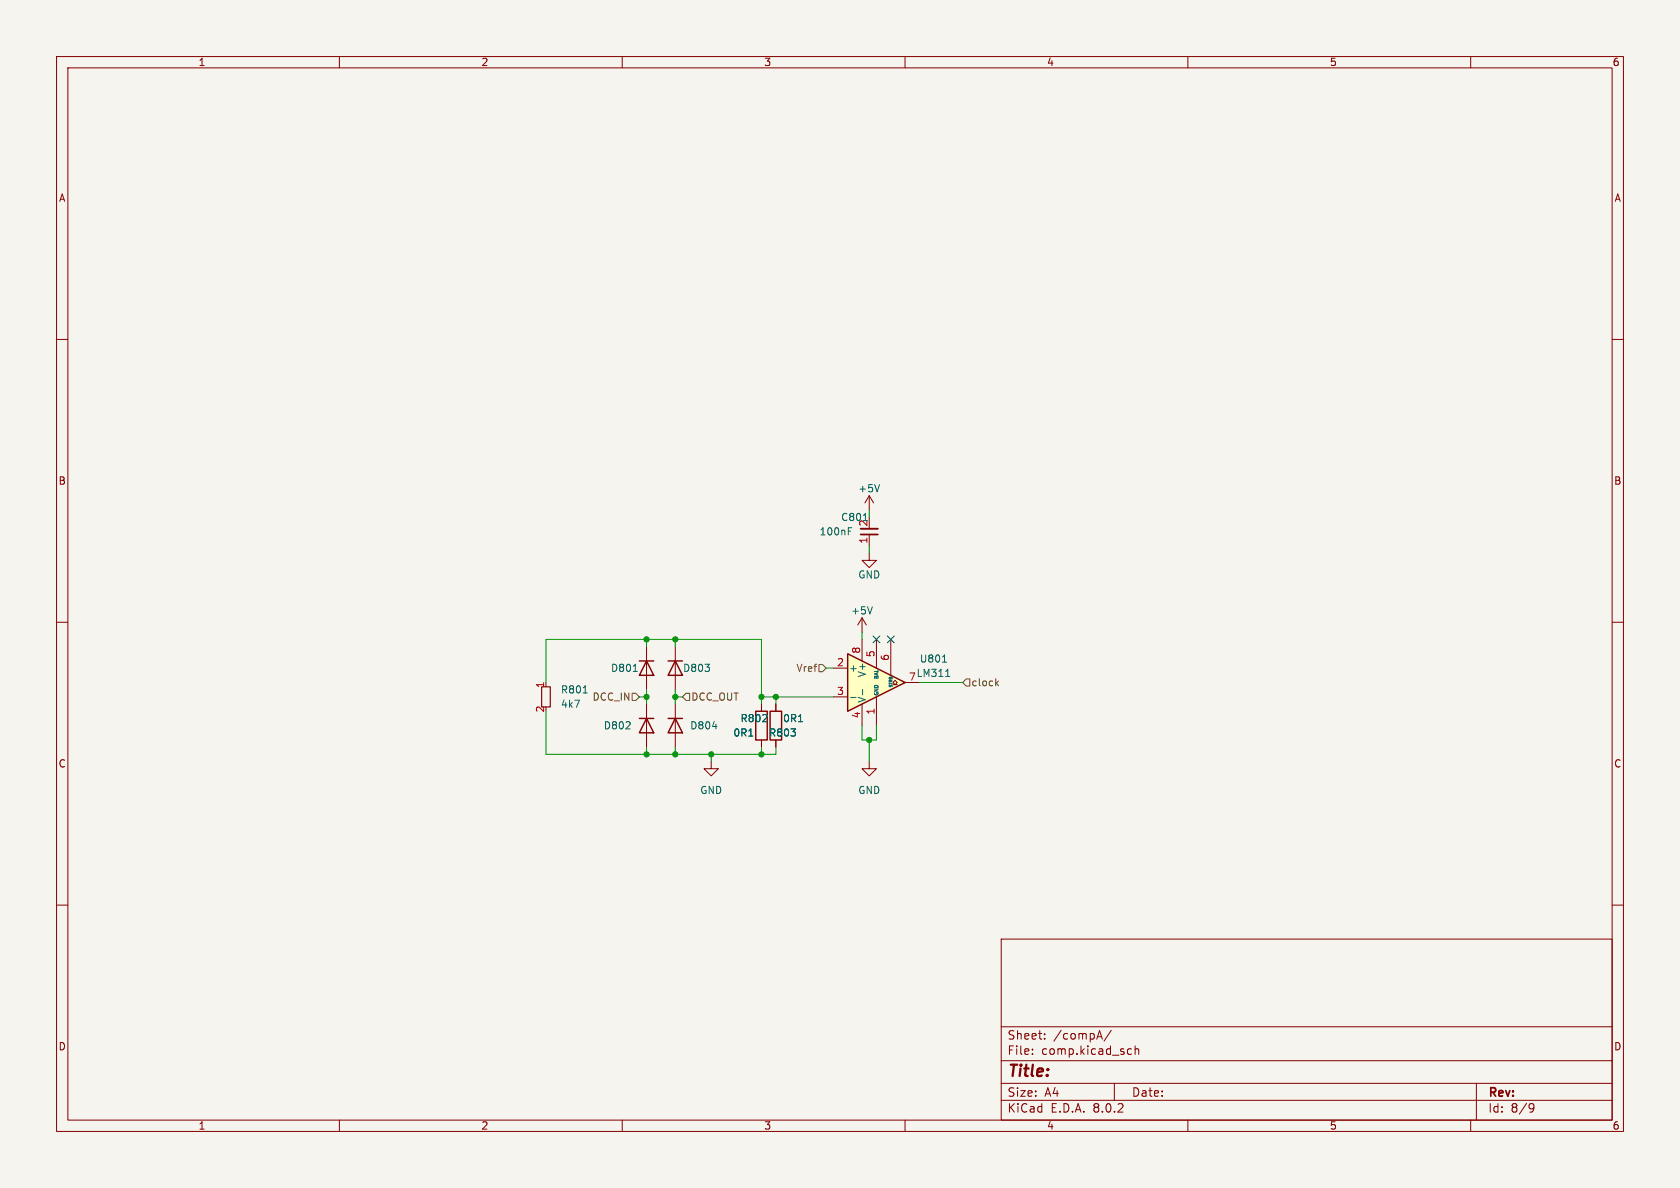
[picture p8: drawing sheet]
<svg xmlns="http://www.w3.org/2000/svg" width="297mm" height="210mm" viewBox="0 0 297 210" stroke-linecap="round" stroke-linejoin="round" font-family="sans-serif">
<path d="M0 0h297v210h-297z" fill="#f5f4ef" stroke="#f5f4ef" stroke-width=".18"/>
<g fill="none" stroke="#840000" stroke-width=".18">
<path d="M10 10h277v190h-277zM12 12h273v186h-273zM60 10v2M110 10v2M160 10v2M210 10v2M260 10v2M10 60h2M285 60h2M153.7 91.4v2.1M153.7 94.5v2M10 110h2"/>
<path d="M152.4 109.2l-.8 1.3M152.4 109.2v2.6M152.4 109.2l.8 1.3M285 110h2M134.6 124.5v1.2M134.6 130.8v1.3M137.2 124.5v1.2M137.2 130.8v1.3M10 160h2M285 160h2M177 166h108v32h-108zM60 198v2"/>
<path d="M110 198v2M160 198v2M177 194.5h108M177 191.5h108M177 187.5h108M177 181.5h108M182.5 186.3v.1M182.5 185.5v.1M184.7 183.6v.1M184.7 182.8v.1M194 183.3h.7M194.4 182.2l.5 1.5"/>
<path d="M196.5 182.1l-1.3 2M197 191.5v3M199.6 185.4l.4 .1M200 186.3l-.4 .1M200.7 185.5l.2-.1 .3 .1 .1 .9M200.7 184.9v1.5M210 198v2M260 198v2M261 191.5v6.5M270.6 195.1l.5 .1a.99 .99 0 0 1-.4 1.4h-.2M271.2 195.7l-.3 .3h-.3"/>
</g>
<path d="M150 93.9h.4M150 93.3h.6M154.2 107.3l-.4 1.2M132.4 130.1h.7M141.2 127.6h.7" fill="none" stroke="#006464" stroke-width=".18"/>
<path d="M152.1 93.5h3.1" fill="none" stroke="#840000" stroke-width=".33"/>
<path d="M152.1 94.5h3.1" fill="none" stroke="#840000" stroke-width=".3"/>
<path d="M133.6 125.7h2v5.1h-2zM136.1 125.7h2.1v5.1h-2.1z" fill="none" stroke="#840000" stroke-width=".25"/>
<path d="M149.9 115.6l10.1 5.1-10.1 5z" fill="#ffffc2"/>
<path d="M113 116.8h2.6M114.3 116.8l1.3 2.6h-2.6zM118.1 116.8h2.5M119.4 116.8l1.2 2.6h-2.5zM149.9 115.6l10.1 5.1-10.1 5zM113 127h2.6M114.3 127l1.3 2.5h-2.6zM118.1 127h2.5M119.4 127l1.2 2.5h-2.5z" fill="none" stroke="#840000" stroke-width=".25"/>
<g fill="none" stroke="#840000" stroke-width=".18">
<path d="M153.7 97.8v1.3h1.2l-1.2 1.2-1.3-1.2h1.3M153.7 87.6l-.8 1.3M153.7 87.6v2.6M153.7 87.6l.7 1.3M114.3 114.3v7.6M119.4 114.3v7.6M147.3 118.1h2.6M152.4 113v3.8M154.9 113v5.1M157.5 113v6.4M114.3 124.5v7.6M119.4 124.5v7.6"/>
<path d="M125.7 134.6v1.3h1.3l-1.3 1.3-1.2-1.3h1.2M134.6 124.5v1.2M134.6 130.8v1.3M137.2 124.5v1.2M137.2 130.8v1.3M147.3 123.2h2.6M152.4 124.5v3.8M153.7 134.6v1.3h1.2l-1.2 1.3-1.3-1.3h1.3M154.9 123.2v5.1M157.9 121h.3l-.3-.3 .3-.4 .4 .4-.4 .3h.4M160 120.7h2.6"/>
</g>
<path d="M155.5 85.7l-.4 1.2M112 118.7h.7M166.6 117h.7M167.2 119.6h.7M103.1 122.5h.7M126 128.4h.7M132.4 130.1h.7M141.2 127.6h.7M150.4 123.3h1M152.5 121.9v.9" fill="none" stroke="#006464" stroke-width=".18"/>
<path d="M95.8 121.4h1.5v3.6h-1.5z" fill="none" stroke="#840000" stroke-width=".2"/>
<path d="M144.8 117.5h.6l.6 .6-.6 .6h-.6zM111.8 122.6h.6l.6 .6-.6 .6h-.6zM121.3 122.6h.6v1.2h-.6l-.7-.6zM170.8 120h.6v1.3h-.6l-.6-.6zM176.2 120.7l.3 .5M176.5 120.4l-.5 .5" fill="none" stroke="#725600" stroke-width=".18"/>
<g fill="none" stroke="#009600" stroke-width=".18">
<path d="M153.7 90.2v1.2M153.7 96.5v1.3M114.3 113v1.3M119.4 113v1.3M146 118.1h1.3M152.4 111.8v1.2M96.5 120.7v-7.7h38.1v11.5M96.5 125.7v7.7h40.7v-1.3M113 123.2h1.3M114.3 121.9v2.6M114.3 132.1v1.3M119.4 123.2h1.2"/>
<path d="M119.4 121.9v2.6M119.4 132.1v1.3M125.7 133.4v1.2M134.6 132.1v1.3M134.6 123.2h12.7M137.2 123.2v1.3M152.4 128.3v2.5h2.5v-2.5M153.7 130.8v3.8M162.6 120.7h7.6"/>
</g>
<path d="M154.3 112.4l1.2 1.2M155.5 112.4l-1.2 1.2M156.9 112.4l1.2 1.2M158.1 112.4l-1.2 1.2" fill="none" stroke="#000084" stroke-width=".18"/>
<g fill="#009600" stroke="#009600" stroke-width=".18">
<circle cx="134.6" cy="133.4" r=".46"/>
<circle cx="153.7" cy="130.8" r=".46"/>
<circle cx="134.6" cy="123.2" r=".46"/>
<circle cx="137.2" cy="123.2" r=".46"/>
<circle cx="114.3" cy="113" r=".46"/>
<circle cx="119.4" cy="113" r=".46"/>
<circle cx="119.4" cy="133.4" r=".46"/>
<circle cx="125.7" cy="133.4" r=".46"/>
<circle cx="114.3" cy="133.4" r=".46"/>
<circle cx="119.4" cy="123.2" r=".46"/>
<circle cx="114.3" cy="123.2" r=".46"/>
</g>
<text font-size="2.8" fill="#840000" x="178" y="190.9">Title:</text>
<g font-size="2.1" fill="#840000">
<text x="178" y="184">Sheet:</text>
<text x="186.2" y="184">/compA/</text>
<text x="178" y="186.7">File:</text>
<text x="184.1" y="186.7">comp.kicad_sch</text>
<text x="178" y="196.9">KiCad</text>
<text x="178" y="194.1">Size:</text>
<text x="184.7" y="194.1">A4</text>
<text x="185.7" y="196.9">E.D.A.</text>
<text x="193.3" y="196.9">8.0.2</text>
<text x="200" y="194.1">Date:</text>
<text x="263" y="194.3">Rev:</text>
<text x="263" y="196.9">Id:</text>
<text x="267.1" y="196.9">8/9</text>
</g>
<g font-size="1.8" fill="#840000">
<text x="35" y="11.9">1</text>
<text x="85" y="11.9">2</text>
<text x="135" y="11.9">3</text>
<text x="185" y="11.9">4</text>
<text x="235" y="11.9">5</text>
<text x="285" y="11.9">6</text>
<text x="10.3" y="35.9">A</text>
<text x="285.3" y="35.9">A</text>
<text x="10.3" y="85.9">B</text>
<text x="285.3" y="85.9">B</text>
<text x="10.3" y="135.9">C</text>
<text x="285.3" y="135.9">C</text>
<text x="10.3" y="185.9">D</text>
<text x="285.3" y="185.9">D</text>
<text x="35" y="199.9">1</text>
<text x="85" y="199.9">2</text>
<text x="135" y="199.9">3</text>
<text x="185" y="199.9">4</text>
<text x="235" y="199.9">5</text>
<text x="285" y="199.9">6</text>
</g>
<g font-size="1.8" fill="#006464">
<text x="151.6" y="87.2">+5V</text>
<text x="144.8" y="94.8">100nF</text>
<text x="148.6" y="92.3">C801</text>
<text x="153.4" y="93.2" transform="rotate(-90 153.4 93.2)">2</text>
<text x="151.6" y="102.5">GND</text>
<text x="150.4" y="108.8">+5V</text>
<text x="107.9" y="119">D801</text>
<text x="120.7" y="119">D803</text>
<text x="150" y="119">+</text>
<text x="153.3" y="119.8" transform="rotate(-90 153.3 119.8)">V+</text>
<text x="161.9" y="119.9">LM311</text>
<text x="162.5" y="117.3">U801</text>
<text x="99.1" y="122.8">R801</text>
<text x="99.1" y="125.3">4k7</text>
<text x="153.3" y="124.3" transform="rotate(-90 153.3 124.3)">V-</text>
<text x="106.6" y="129.1">D802</text>
<text x="121.9" y="129.1">D804</text>
<text x="129.5" y="130.4">0R1</text>
<text x="130.8" y="127.9">R802</text>
<text x="135.9" y="130.4">R803</text>
<text x="138.3" y="127.9">0R1</text>
<text x="123.7" y="140.6">GND</text>
<text x="151.6" y="140.6">GND</text>
</g>
<g font-size="1.8" fill="#a90000">
<text x="153.4" y="96.2" transform="rotate(-90 153.4 96.2)">1</text>
<text x="147.9" y="117.9">2</text>
<text x="152.1" y="115.6" transform="rotate(-90 152.1 115.6)">8</text>
<text x="154.7" y="116.3" transform="rotate(-90 154.7 116.3)">5</text>
<text x="157.2" y="116.9" transform="rotate(-90 157.2 116.9)">6</text>
<text x="96.3" y="121.7" transform="rotate(-90 96.3 121.7)">1</text>
<text x="147.9" y="122.9">3</text>
<text x="160.6" y="120.4">7</text>
<text x="96.3" y="126.1" transform="rotate(-90 96.3 126.1)">2</text>
<text x="152.1" y="127.1" transform="rotate(-90 152.1 127.1)">4</text>
<text x="154.7" y="126.4" transform="rotate(-90 154.7 126.4)">1</text>
</g>
<g font-size="1.8" fill="#725600">
<text x="140.7" y="119">Vref</text>
<text x="104.7" y="124.1">DCC_IN</text>
<text x="122.1" y="124.1">DCC_OUT</text>
<text x="171.6" y="121.5">clock</text>
</g>
<g font-size=".9" fill="#006464">
<text x="155.5" y="123.1" transform="rotate(-90 155.5 123.1)">GND</text>
<text x="155.5" y="120.3" transform="rotate(-90 155.5 120.3)">BAL</text>
</g>
<text font-size=".7" fill="#006464" x="158" y="121.7" transform="rotate(-90 158 121.7)">STRB</text>
</svg>
